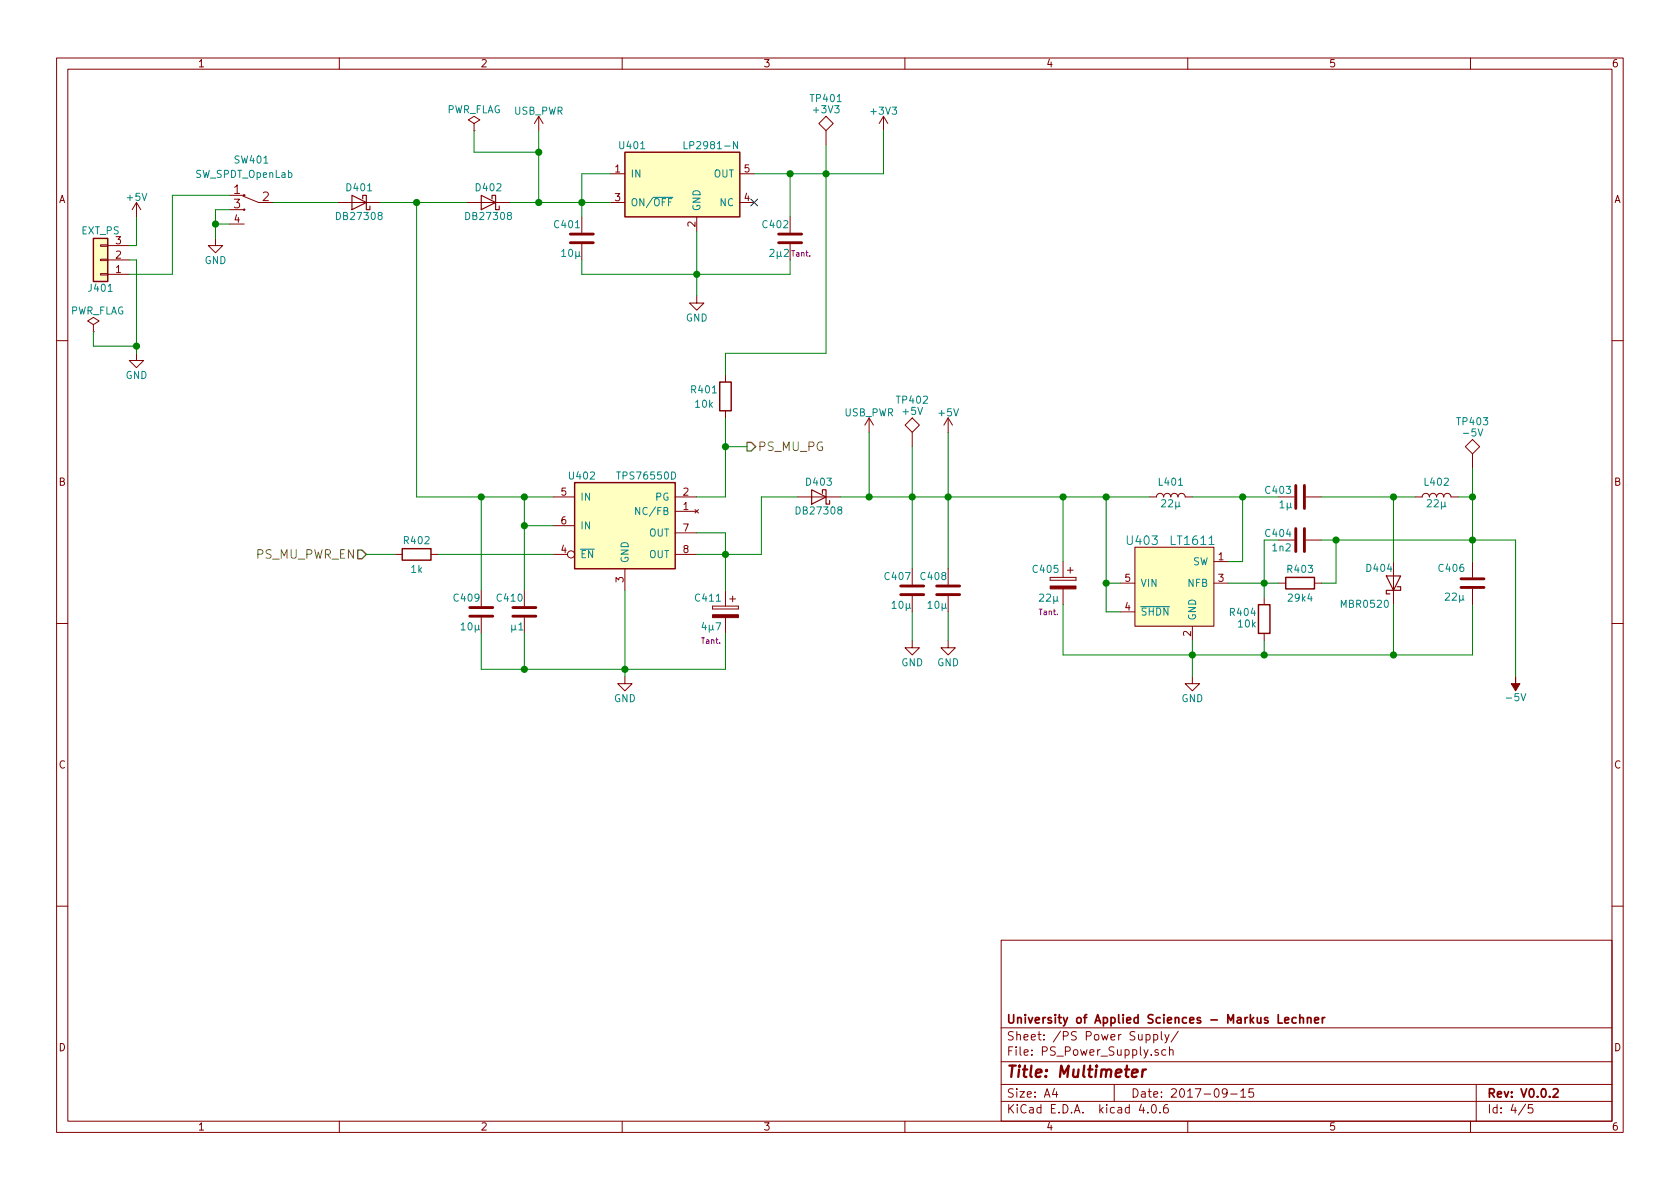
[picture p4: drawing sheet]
EESchema Schematic File Version 2
LIBS:Master_Project-rescue
LIBS:analog_devices
LIBS:power
LIBS:device
LIBS:transistors
LIBS:conn
LIBS:linear
LIBS:regul
LIBS:74xx
LIBS:cmos4000
LIBS:adc-dac
LIBS:memory
LIBS:xilinx
LIBS:microcontrollers
LIBS:dsp
LIBS:microchip
LIBS:analog_switches
LIBS:motorola
LIBS:texas
LIBS:intel
LIBS:audio
LIBS:interface
LIBS:digital-audio
LIBS:philips
LIBS:display
LIBS:cypress
LIBS:siliconi
LIBS:opto
LIBS:atmel
LIBS:contrib
LIBS:valves
LIBS:74xgxx
LIBS:ac-dc
LIBS:actel
LIBS:allegro
LIBS:Altera
LIBS:battery_management
LIBS:bbd
LIBS:bosch
LIBS:brooktre
LIBS:cmos_ieee
LIBS:dc-dc
LIBS:diode
LIBS:elec-unifil
LIBS:ESD_Protection
LIBS:ftdi
LIBS:gennum
LIBS:hc11
LIBS:ir
LIBS:Lattice
LIBS:leds
LIBS:maxim
LIBS:mechanical
LIBS:modules
LIBS:motor_drivers
LIBS:motors
LIBS:msp430
LIBS:nordicsemi
LIBS:nxp
LIBS:nxp_armmcu
LIBS:onsemi
LIBS:Oscillators
LIBS:Power_Management
LIBS:powerint
LIBS:pspice
LIBS:references
LIBS:relays
LIBS:rfcom
LIBS:sensors
LIBS:silabs
LIBS:stm8
LIBS:stm32
LIBS:supertex
LIBS:switches
LIBS:transf
LIBS:triac_thyristor
LIBS:ttl_ieee
LIBS:video
LIBS:wiznet
LIBS:Worldsemi
LIBS:Xicor
LIBS:zetex
LIBS:Zilog
LIBS:master_library
LIBS:openLab_LA
LIBS:OpenLab_Oscilloscope_FPGA_KiCAD
LIBS:Master_Project-cache
EELAYER 25 0
EELAYER END
$Descr A4 11693 8268
encoding utf-8
Sheet 4 5
Title "Multimeter"
Date "2017-09-15"
Rev "V0.0.2"
Comp "University of Applied Sciences - Markus Lechner"
Comment1 ""
Comment2 ""
Comment3 ""
Comment4 ""
$EndDescr
$Comp
L LT1611 U403
U 1 1
P 8200 4050
F 0 "U403" H 7950 4350 60  0000 C CNN
F 1 "LT1611" H 8300 4350 60  0000 C CNN
F 2 "TO_SOT_Packages_SMD:SOT-23-5" H 8850 3900 60  0001 C CNN
F 3 "http://cds.linear.com/docs/en/datasheet/1611f.pdf" H 8850 3900 60  0001 C CNN
	1    8200 4050
	1    0    0    -1  
$EndComp
$Comp
L L L401
U 1 1
P 8150 3450
F 0 "L401" V 8250 3450 50  0000 C CNN
F 1 "22µ" V 8100 3450 50  0000 C CNN
F 2 "Inductors:Inductor_Taiyo-Yuden_MD-4040" H 8150 3450 50  0001 C CNN
F 3 "" H 8150 3450 50  0000 C CNN
	1    8150 3450
	0    -1   -1   0   
$EndComp
$Comp
L C C403
U 1 1
P 9050 3450
F 0 "C403" V 9000 3200 50  0000 L CNN
F 1 "1µ" V 9100 3300 50  0000 L CNN
F 2 "Capacitors_SMD:C_0603" H 9088 3300 50  0001 C CNN
F 3 "" H 9050 3450 50  0000 C CNN
	1    9050 3450
	0    1    1    0   
$EndComp
$Comp
L D_Schottky D404
U 1 1
P 9700 4050
F 0 "D404" V 9800 4150 50  0000 C CNN
F 1 "MBR0520" V 9550 4250 50  0000 C CNN
F 2 "Diodes_SMD:D_SOD-123" H 9700 4050 50  0001 C CNN
F 3 "" H 9700 4050 50  0000 C CNN
	1    9700 4050
	0    -1   -1   0   
$EndComp
$Comp
L R R403
U 1 1
P 9050 4050
F 0 "R403" V 8950 4050 50  0000 C CNN
F 1 "29k4" V 9150 4050 50  0000 C CNN
F 2 "Resistors_SMD:R_0603" V 8980 4050 50  0001 C CNN
F 3 "" H 9050 4050 50  0000 C CNN
	1    9050 4050
	0    1    1    0   
$EndComp
$Comp
L L L402
U 1 1
P 10000 3450
F 0 "L402" V 10100 3450 50  0000 C CNN
F 1 "22µ" V 9950 3450 50  0000 C CNN
F 2 "Inductors:Inductor_Taiyo-Yuden_MD-4040" H 10000 3450 50  0001 C CNN
F 3 "" H 10000 3450 50  0000 C CNN
	1    10000 3450
	0    -1   -1   0   
$EndComp
$Comp
L CP C405
U 1 1
P 7400 4050
F 0 "C405" H 7425 4150 50  0000 L CNN
F 1 "22µ" H 7425 3950 50  0000 L CNN
F 2 "Capacitors_SMD:C_1206" H 7438 3900 50  0001 C CNN
F 3 "" H 7400 4050 50  0000 C CNN
F 4 "Tant." H 7500 3850 39  0000 C CNN "Hint"
	1    7400 4050
	-1   0    0    -1  
$EndComp
$Comp
L GND #PWR085
U 1 1
P 8300 4700
F 0 "#PWR085" H 8300 4450 50  0001 C CNN
F 1 "GND" H 8300 4550 50  0000 C CNN
F 2 "" H 8300 4700 50  0000 C CNN
F 3 "" H 8300 4700 50  0000 C CNN
	1    8300 4700
	1    0    0    -1  
$EndComp
$Comp
L R R404
U 1 1
P 8800 4300
F 0 "R404" H 8650 4350 50  0000 C CNN
F 1 "10k" H 8679 4270 50  0000 C CNN
F 2 "Resistors_SMD:R_0603" V 8730 4300 50  0001 C CNN
F 3 "" H 8800 4300 50  0000 C CNN
	1    8800 4300
	1    0    0    -1  
$EndComp
$Comp
L C C404
U 1 1
P 9050 3750
F 0 "C404" V 9000 3500 50  0000 L CNN
F 1 "1n2" V 9100 3550 50  0000 L CNN
F 2 "Capacitors_SMD:C_0603" H 9088 3600 50  0001 C CNN
F 3 "" H 9050 3750 50  0000 C CNN
	1    9050 3750
	0    1    1    0   
$EndComp
$Comp
L C C410
U 1 1
P 3650 4250
F 0 "C410" H 3450 4350 50  0000 L CNN
F 1 "µ1" H 3550 4150 50  0000 L CNN
F 2 "Capacitors_SMD:C_0603" H 3688 4100 50  0001 C CNN
F 3 "" H 3650 4250 50  0000 C CNN
	1    3650 4250
	1    0    0    -1  
$EndComp
$Comp
L R R401
U 1 1
P 5050 2750
F 0 "R401" H 4900 2800 50  0000 C CNN
F 1 "10k" H 4900 2700 50  0000 C CNN
F 2 "Resistors_SMD:R_0603" V 4980 2750 50  0001 C CNN
F 3 "" H 5050 2750 50  0000 C CNN
	1    5050 2750
	1    0    0    -1  
$EndComp
$Comp
L R R402
U 1 1
P 2900 3850
F 0 "R402" V 2800 3850 50  0000 C CNN
F 1 "1k" V 3000 3850 50  0000 C CNN
F 2 "Resistors_SMD:R_0603" V 2830 3850 50  0001 C CNN
F 3 "" H 2900 3850 50  0000 C CNN
	1    2900 3850
	0    1    1    0   
$EndComp
Text HLabel 5200 3100 2    60   Output ~ 0
PS_MU_PG
Text HLabel 2550 3850 0    60   Input ~ 0
PS_MU_PWR_EN
$Comp
L C C401
U 1 1
P 4050 1650
F 0 "C401" H 3850 1750 50  0000 L CNN
F 1 "10µ" H 3900 1550 50  0000 L CNN
F 2 "Capacitors_SMD:C_1206" H 4088 1500 50  0001 C CNN
F 3 "" H 4050 1650 50  0000 C CNN
	1    4050 1650
	1    0    0    -1  
$EndComp
$Comp
L C C402
U 1 1
P 5500 1650
F 0 "C402" H 5300 1750 50  0000 L CNN
F 1 "2µ2" H 5350 1550 50  0000 L CNN
F 2 "Capacitors_SMD:C_1206" H 5538 1500 50  0001 C CNN
F 3 "" H 5500 1650 50  0000 C CNN
F 4 "Tant." H 5576 1546 39  0000 C CNN "Hint"
	1    5500 1650
	1    0    0    -1  
$EndComp
$Comp
L GND #PWR086
U 1 1
P 4850 2050
F 0 "#PWR086" H 4850 1800 50  0001 C CNN
F 1 "GND" H 4850 1900 50  0000 C CNN
F 2 "" H 4850 2050 50  0000 C CNN
F 3 "" H 4850 2050 50  0000 C CNN
	1    4850 2050
	1    0    0    -1  
$EndComp
$Comp
L TEST TP402
U 1 1
P 6350 3100
F 0 "TP402" H 6350 3400 50  0000 C BNN
F 1 "+5V" H 6350 3350 50  0000 C CNN
F 2 "Measurement_Points:Measurement_Point_Square-SMD-Pad_Small" H 6350 3100 50  0001 C CNN
F 3 "" H 6350 3100 50  0000 C CNN
	1    6350 3100
	1    0    0    -1  
$EndComp
$Comp
L TEST TP403
U 1 1
P 10250 3250
F 0 "TP403" H 10250 3550 50  0000 C BNN
F 1 "-5V" H 10250 3500 50  0000 C CNN
F 2 "Measurement_Points:Measurement_Point_Square-SMD-Pad_Small" H 10250 3250 50  0001 C CNN
F 3 "" H 10250 3250 50  0000 C CNN
	1    10250 3250
	1    0    0    -1  
$EndComp
$Comp
L TEST TP401
U 1 1
P 5750 1000
F 0 "TP401" H 5750 1300 50  0000 C BNN
F 1 "+3V3" H 5750 1250 50  0000 C CNN
F 2 "Measurement_Points:Measurement_Point_Square-SMD-Pad_Small" H 5750 1000 50  0001 C CNN
F 3 "" H 5750 1000 50  0000 C CNN
	1    5750 1000
	1    0    0    -1  
$EndComp
$Comp
L LP2981-N U401
U 1 1
P 4750 1300
F 0 "U401" H 4400 1600 50  0000 C CNN
F 1 "LP2981-N" H 4750 1600 50  0000 L CNN
F 2 "TO_SOT_Packages_SMD:SOT-23-5" H 4750 1500 50  0001 C CIN
F 3 "" H 4750 1350 50  0000 C CNN
	1    4750 1300
	1    0    0    -1  
$EndComp
NoConn ~ 5250 1400
Wire Wire Line
	8550 3900 8650 3900
Wire Wire Line
	8300 4450 8300 4700
Connection ~ 8300 4550
Wire Wire Line
	7700 4250 7800 4250
Wire Wire Line
	7800 4050 7700 4050
Connection ~ 7700 4050
Connection ~ 7700 3450
Connection ~ 7400 3450
Wire Wire Line
	7400 4200 7400 4550
Wire Wire Line
	8650 3900 8650 3450
Wire Wire Line
	7700 3450 7700 4250
Connection ~ 8650 3450
Wire Wire Line
	7400 4550 10250 4550
Wire Wire Line
	8550 4050 8900 4050
Wire Wire Line
	8800 3750 8800 4150
Connection ~ 8800 4050
Wire Wire Line
	8900 3750 8800 3750
Wire Wire Line
	9200 4050 9300 4050
Wire Wire Line
	9300 4050 9300 3750
Wire Wire Line
	8300 3450 8900 3450
Wire Wire Line
	8800 4450 8800 4550
Connection ~ 8800 4550
Wire Wire Line
	9200 3450 9850 3450
Wire Wire Line
	9700 3450 9700 3900
Wire Wire Line
	9700 4200 9700 4550
Connection ~ 9700 4550
Connection ~ 9700 3450
Connection ~ 10250 3450
Wire Wire Line
	10250 4550 10250 4200
Connection ~ 9300 3750
Wire Wire Line
	2750 3850 2550 3850
Wire Wire Line
	7400 3450 7400 3900
Wire Wire Line
	4050 1800 4050 1900
Wire Wire Line
	5500 1900 5500 1800
Wire Wire Line
	4050 1200 4050 1500
Wire Wire Line
	4250 1200 4050 1200
Connection ~ 4050 1400
Connection ~ 5500 1200
Wire Wire Line
	5750 1000 5750 2450
Connection ~ 5750 1200
Connection ~ 10250 3750
Wire Wire Line
	4850 1600 4850 2050
Connection ~ 4850 1900
Wire Wire Line
	4050 1900 5500 1900
Wire Wire Line
	5250 1200 6150 1200
$Comp
L GND #PWR087
U 1 1
P 950 2450
F 0 "#PWR087" H 950 2200 50  0001 C CNN
F 1 "GND" H 950 2300 50  0000 C CNN
F 2 "" H 950 2450 50  0000 C CNN
F 3 "" H 950 2450 50  0000 C CNN
	1    950  2450
	1    0    0    -1  
$EndComp
Wire Wire Line
	950  1800 950  2450
Wire Wire Line
	2900 1400 2900 3450
Connection ~ 2900 1400
$Comp
L D_Schottky D402
U 1 1
P 3400 1400
F 0 "D402" H 3400 1300 50  0000 C CNN
F 1 "DB27308" H 3400 1500 50  0000 C CNN
F 2 "Diodes_SMD:D_SC-80" H 3400 1400 50  0001 C CNN
F 3 "" H 3400 1400 50  0000 C CNN
	1    3400 1400
	-1   0    0    1   
$EndComp
Wire Wire Line
	3550 1400 4250 1400
$Comp
L D_Schottky D403
U 1 1
P 5700 3450
F 0 "D403" H 5700 3350 50  0000 C CNN
F 1 "DB27308" H 5700 3550 50  0000 C CNN
F 2 "Diodes_SMD:D_SC-80" H 5700 3450 50  0001 C CNN
F 3 "" H 5700 3450 50  0000 C CNN
	1    5700 3450
	-1   0    0    1   
$EndComp
$Comp
L USB_PWR #PWR088
U 1 1
P 3750 900
F 0 "#PWR088" H 3750 750 50  0001 C CNN
F 1 "USB_PWR" H 3750 1040 50  0000 C CNN
F 2 "" H 3750 900 50  0001 C CNN
F 3 "" H 3750 900 50  0001 C CNN
	1    3750 900 
	1    0    0    -1  
$EndComp
Wire Wire Line
	3750 900  3750 1400
Connection ~ 3750 1400
Wire Wire Line
	6350 3100 6350 3950
Connection ~ 6350 3450
Wire Wire Line
	6600 3000 6600 3950
Connection ~ 6600 3450
$Comp
L GND #PWR089
U 1 1
P 6350 4450
F 0 "#PWR089" H 6350 4200 50  0001 C CNN
F 1 "GND" H 6350 4300 50  0000 C CNN
F 2 "" H 6350 4450 50  0000 C CNN
F 3 "" H 6350 4450 50  0000 C CNN
	1    6350 4450
	1    0    0    -1  
$EndComp
Wire Wire Line
	6350 4250 6350 4450
$Comp
L GND #PWR090
U 1 1
P 6600 4450
F 0 "#PWR090" H 6600 4200 50  0001 C CNN
F 1 "GND" H 6600 4300 50  0000 C CNN
F 2 "" H 6600 4450 50  0000 C CNN
F 3 "" H 6600 4450 50  0000 C CNN
	1    6600 4450
	1    0    0    -1  
$EndComp
Wire Wire Line
	6600 4250 6600 4450
$Comp
L D_Schottky D401
U 1 1
P 2500 1400
F 0 "D401" H 2500 1300 50  0000 C CNN
F 1 "DB27308" H 2500 1500 50  0000 C CNN
F 2 "Diodes_SMD:D_SC-80" H 2500 1400 50  0001 C CNN
F 3 "" H 2500 1400 50  0000 C CNN
	1    2500 1400
	-1   0    0    1   
$EndComp
Wire Wire Line
	2650 1400 3250 1400
Connection ~ 3750 1050
Wire Wire Line
	5850 3450 8000 3450
$Comp
L USB_PWR #PWR091
U 1 1
P 6050 3000
F 0 "#PWR091" H 6050 2850 50  0001 C CNN
F 1 "USB_PWR" H 6050 3140 50  0000 C CNN
F 2 "" H 6050 3000 50  0001 C CNN
F 3 "" H 6050 3000 50  0001 C CNN
	1    6050 3000
	1    0    0    -1  
$EndComp
Wire Wire Line
	6050 3000 6050 3450
Connection ~ 6050 3450
$Comp
L PWR_FLAG #FLG092
U 1 1
P 3300 900
F 0 "#FLG092" H 3300 975 50  0001 C CNN
F 1 "PWR_FLAG" H 3300 1050 50  0000 C CNN
F 2 "" H 3300 900 50  0001 C CNN
F 3 "" H 3300 900 50  0001 C CNN
	1    3300 900 
	1    0    0    -1  
$EndComp
$Comp
L PWR_FLAG #FLG093
U 1 1
P 650 2300
F 0 "#FLG093" H 650 2375 50  0001 C CNN
F 1 "PWR_FLAG" H 679 2449 50  0000 C CNN
F 2 "" H 650 2300 50  0001 C CNN
F 3 "" H 650 2300 50  0001 C CNN
	1    650  2300
	1    0    0    -1  
$EndComp
Wire Wire Line
	650  2300 650  2400
Wire Wire Line
	650  2400 950  2400
Connection ~ 950  2400
$Comp
L C C406
U 1 1
P 10250 4050
F 0 "C406" H 10300 3950 50  0000 L CNN
F 1 "22µ" H 10300 4150 50  0000 L CNN
F 2 "Capacitors_SMD:C_1206" H 10288 3900 50  0001 C CNN
F 3 "" H 10250 4050 50  0000 C CNN
	1    10250 4050
	-1   0    0    1   
$EndComp
$Comp
L +5V #PWR094
U 1 1
P 6600 3000
F 0 "#PWR094" H 6600 2850 50  0001 C CNN
F 1 "+5V" H 6600 3140 50  0000 C CNN
F 2 "" H 6600 3000 50  0000 C CNN
F 3 "" H 6600 3000 50  0000 C CNN
	1    6600 3000
	1    0    0    -1  
$EndComp
$Comp
L +3V3 #PWR095
U 1 1
P 6150 900
F 0 "#PWR095" H 6150 750 50  0001 C CNN
F 1 "+3V3" H 6150 1040 50  0000 C CNN
F 2 "" H 6150 900 50  0000 C CNN
F 3 "" H 6150 900 50  0000 C CNN
	1    6150 900 
	1    0    0    -1  
$EndComp
$Comp
L -5V #PWR412
U 1 1
P 10550 4700
F 0 "#PWR412" H 10550 4800 50  0001 C CNN
F 1 "-5V" H 10550 4850 50  0000 C CNN
F 2 "" H 10550 4700 50  0000 C CNN
F 3 "" H 10550 4700 50  0000 C CNN
	1    10550 4700
	-1   0    0    1   
$EndComp
Wire Wire Line
	10250 3250 10250 3900
Wire Wire Line
	10150 3450 10250 3450
Wire Wire Line
	5500 1500 5500 1200
Wire Wire Line
	5750 2450 5050 2450
Wire Wire Line
	3750 1050 3300 1050
Wire Wire Line
	3300 1050 3300 900 
$Comp
L SW_SPDT_OpenLab SW401
U 1 1
P 1750 1400
F 0 "SW401" H 1750 1700 50  0000 C CNN
F 1 "SW_SPDT_OpenLab" H 1700 1600 50  0000 C CNN
F 2 "Multimeter:SWITCH-2-WAY_SPDT" H 1750 1400 60  0001 C CNN
F 3 "" H 1750 1400 60  0000 C CNN
	1    1750 1400
	1    0    0    -1  
$EndComp
Wire Wire Line
	1900 1400 2350 1400
$Comp
L GND #PWR096
U 1 1
P 1500 1650
F 0 "#PWR096" H 1500 1400 50  0001 C CNN
F 1 "GND" H 1500 1500 50  0000 C CNN
F 2 "" H 1500 1650 50  0000 C CNN
F 3 "" H 1500 1650 50  0000 C CNN
	1    1500 1650
	1    0    0    -1  
$EndComp
Wire Wire Line
	1600 1450 1500 1450
Wire Wire Line
	1500 1450 1500 1650
Wire Wire Line
	1600 1550 1500 1550
Connection ~ 1500 1550
Wire Wire Line
	6150 1200 6150 900 
Wire Wire Line
	10550 3750 10550 4700
Wire Wire Line
	9200 3750 10550 3750
$Comp
L TPS76550D U402
U 1 1
P 4350 3650
F 0 "U402" H 4050 4000 50  0000 C CNN
F 1 "TPS76550D" H 4500 4000 50  0000 C CNN
F 2 "Housings_SOIC:SOIC-8_3.9x4.9mm_Pitch1.27mm" H 4950 4100 50  0001 C CIN
F 3 "" H 4350 3650 50  0000 C CNN
	1    4350 3650
	1    0    0    -1  
$EndComp
$Comp
L C C409
U 1 1
P 3350 4250
F 0 "C409" H 3150 4350 50  0000 L CNN
F 1 "10µ" H 3200 4150 50  0000 L CNN
F 2 "Capacitors_SMD:C_1206" H 3388 4100 50  0001 C CNN
F 3 "" H 3350 4250 50  0000 C CNN
	1    3350 4250
	1    0    0    -1  
$EndComp
Wire Wire Line
	3050 3850 3850 3850
Wire Wire Line
	2900 3450 3850 3450
Wire Wire Line
	3850 3650 3650 3650
Connection ~ 3650 3450
Wire Wire Line
	5050 3450 4850 3450
Wire Wire Line
	5050 2900 5050 3450
Connection ~ 3650 3650
Connection ~ 3350 3450
$Comp
L GND #PWR097
U 1 1
P 4350 4700
F 0 "#PWR097" H 4350 4450 50  0001 C CNN
F 1 "GND" H 4350 4550 50  0000 C CNN
F 2 "" H 4350 4700 50  0000 C CNN
F 3 "" H 4350 4700 50  0000 C CNN
	1    4350 4700
	1    0    0    -1  
$EndComp
Wire Wire Line
	4350 4100 4350 4700
Wire Wire Line
	3350 4400 3350 4650
Wire Wire Line
	3350 4650 5050 4650
Connection ~ 4350 4650
Wire Wire Line
	3650 4400 3650 4650
Connection ~ 3650 4650
Wire Wire Line
	3350 3450 3350 4100
Wire Wire Line
	3650 3450 3650 4100
$Comp
L CP C411
U 1 1
P 5050 4250
F 0 "C411" H 5075 4350 50  0000 L CNN
F 1 "4µ7" H 5075 4150 50  0000 L CNN
F 2 "Capacitors_SMD:C_1206" H 5088 4100 50  0001 C CNN
F 3 "" H 5050 4250 50  0000 C CNN
F 4 "Tant." H 5150 4050 39  0000 C CNN "Hint"
	1    5050 4250
	-1   0    0    -1  
$EndComp
Wire Wire Line
	5050 4650 5050 4400
Wire Wire Line
	4850 3700 5050 3700
Wire Wire Line
	5050 3700 5050 4100
Wire Wire Line
	4850 3850 5300 3850
Connection ~ 5050 3850
Wire Wire Line
	5550 3450 5300 3450
Wire Wire Line
	5300 3450 5300 3850
Wire Wire Line
	5050 2450 5050 2600
Wire Wire Line
	5200 3100 5050 3100
Connection ~ 5050 3100
$Comp
L C C407
U 1 1
P 6350 4100
F 0 "C407" H 6150 4200 50  0000 L CNN
F 1 "10µ" H 6200 4000 50  0000 L CNN
F 2 "Capacitors_SMD:C_1206" H 6388 3950 50  0001 C CNN
F 3 "" H 6350 4100 50  0000 C CNN
	1    6350 4100
	1    0    0    -1  
$EndComp
$Comp
L C C408
U 1 1
P 6600 4100
F 0 "C408" H 6400 4200 50  0000 L CNN
F 1 "10µ" H 6450 4000 50  0000 L CNN
F 2 "Capacitors_SMD:C_1206" H 6638 3950 50  0001 C CNN
F 3 "" H 6600 4100 50  0000 C CNN
	1    6600 4100
	1    0    0    -1  
$EndComp
$Comp
L Conn_01x03 J401
U 1 1
P 700 1800
F 0 "J401" H 700 2000 50  0000 C CNN
F 1 "EXT_PS" H 700 1600 50  0000 C CNN
F 2 "Pin_Headers:Pin_Header_Straight_1x03_Pitch2.54mm" H 700 1800 50  0001 C CNN
F 3 "" H 700 1800 50  0001 C CNN
	1    700  1800
	-1   0    0    1   
$EndComp
Wire Wire Line
	900  1700 950  1700
Wire Wire Line
	950  1700 950  1500
$Comp
L +5V #PWR098
U 1 1
P 950 1500
F 0 "#PWR098" H 950 1350 50  0001 C CNN
F 1 "+5V" H 950 1640 50  0000 C CNN
F 2 "" H 950 1500 50  0000 C CNN
F 3 "" H 950 1500 50  0000 C CNN
	1    950  1500
	1    0    0    -1  
$EndComp
Wire Wire Line
	900  1900 1200 1900
Wire Wire Line
	1200 1900 1200 1350
Wire Wire Line
	1200 1350 1600 1350
Wire Wire Line
	900  1800 950  1800
$EndSCHEMATC
